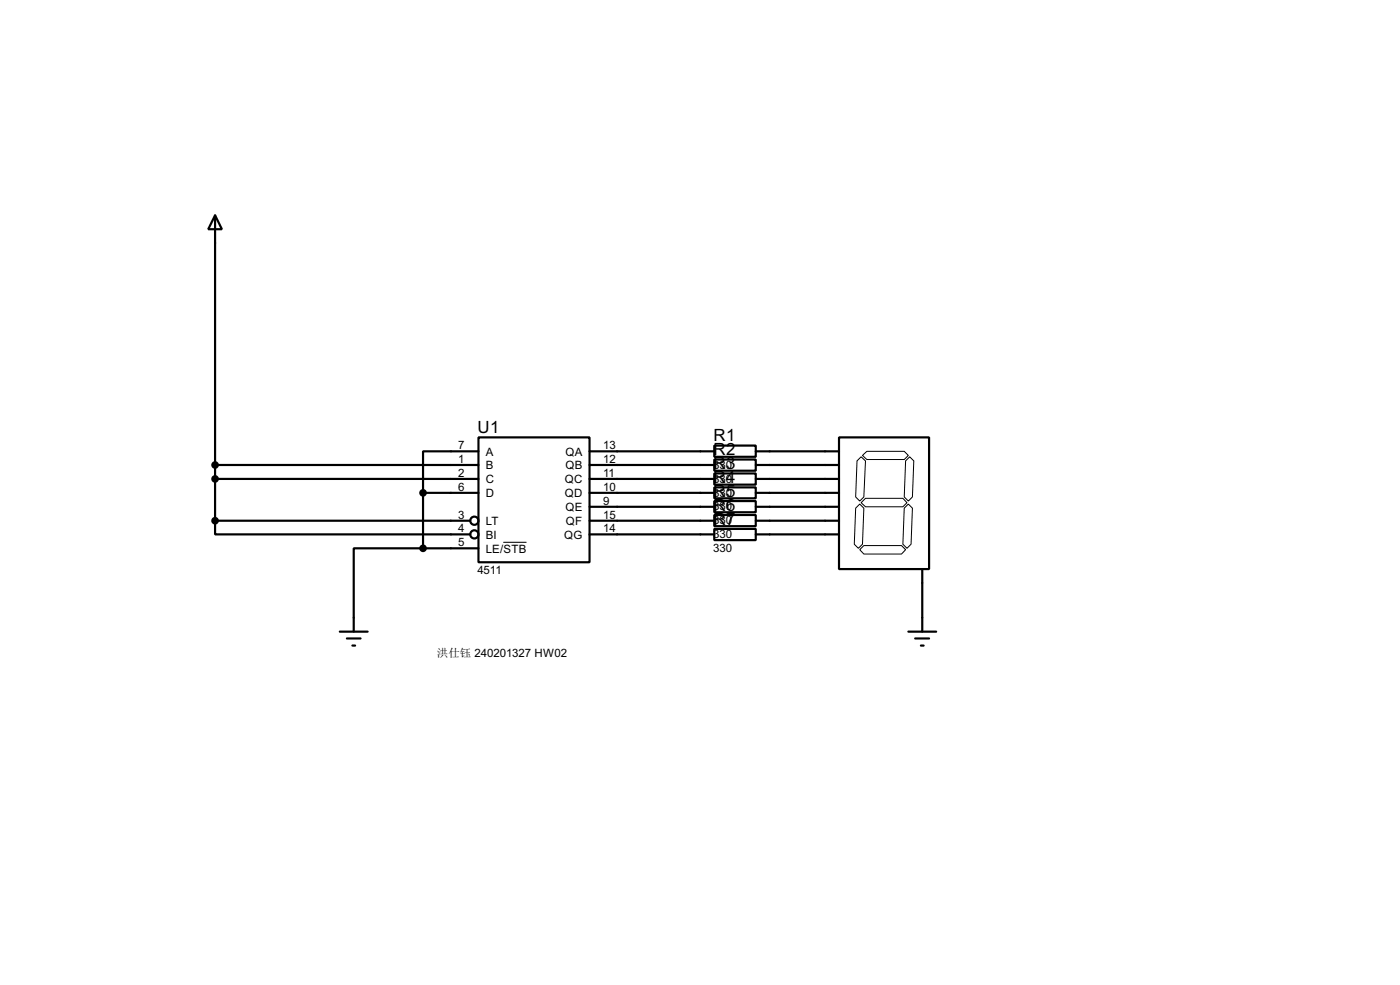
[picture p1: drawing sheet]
<svg xmlns="http://www.w3.org/2000/svg" width="256mm" height="180mm" viewBox="0 0 256 180" stroke-linecap="round" stroke-linejoin="round" font-family="sans-serif">
<g fill="none" stroke="#000" stroke-width=".4">
<path d="M39.4 39.4l1.3 2.6h-2.5zM39.4 39.4v55.9M39.4 95.3v2.5h46.8M39.4 85.1h48.3M39.4 87.7h48.3M39.4 95.3h46.8M77.5 90.2v10.2M77.5 90.2h10.2M87.7 80.1h20.3v22.8h-20.3zM87.7 82.6h-10.2v7.6M108 85.1h22.9M108 87.7h22.9"/>
<path d="M108 90.2h22.9M108 95.3h22.9M108 82.6h22.9M108 92.8h22.9M108 97.8h22.9M130.9 81.6h7.6v2h-7.6zM130.9 84.1h7.6v2.1h-7.6zM130.9 86.7h7.6v2h-7.6zM130.9 89.2h7.6v2h-7.6zM130.9 91.7h7.6v2.1h-7.6zM130.9 94.3h7.6v2h-7.6zM130.9 96.8h7.6v2.1h-7.6z"/>
<path d="M138.5 85.1h15.2M138.5 87.7h15.2M138.5 90.2h15.2M138.5 95.3h15.2M138.5 82.6h15.2M138.5 92.8h15.2M138.5 97.8h15.2M153.7 80.1h16.5v24.1h-16.5zM62.3 115.6h5.1M63.6 116.9h2.5M64.6 118.2h.5M77.5 100.4h-12.7v15.2"/>
<path d="M77.5 100.4h10.2M166.4 115.6h5.1M167.7 116.9h2.5M168.7 118.2h.5M169 104.2v11.4"/>
<circle cx="86.9" cy="97.8" r=".75"/>
<circle cx="86.9" cy="95.3" r=".75"/>
</g>
<path d="M92.2 99.3h4.3M156.8 93l.7-.7 .8 .7-.3 6.6-.7 .8-.8-.8zM157 84.4l.8-.8 .8 .8-.3 6.6-.8 .7-.7-.7zM157.8 92l.8-.8h6.8l.8 .8-.8 .8h-6.8zM158 83.4l.8-.8h6.9l.7 .8-.7 .7h-6.9zM165.7 93l.7-.7 .8 .7-.3 6.6-.7 .8-.8-.8zM166.7 83.6l.7 .8-.2 6.6-.8 .7-.7-.7 .2-6.6zM157.5 100.6l.8-.7h6.9l.7 .7-.7 .8h-6.9z" fill="none" stroke="#000" stroke-width=".18"/>
<g fill="#000" stroke="#000" stroke-width=".4">
<circle cx="39.4" cy="95.3" r=".5"/>
<circle cx="39.4" cy="87.7" r=".5"/>
<circle cx="39.4" cy="85.1" r=".5"/>
<circle cx="77.5" cy="90.2" r=".5"/>
<circle cx="77.5" cy="100.4" r=".5"/>
</g>
<g font-size="3.5">
<text x="87.5" y="79.3">U1</text>
<text x="130.7" y="80.8">R1</text>
<text x="130.7" y="83.3">R2</text>
<text x="130.7" y="85.9">R3</text>
<text x="130.7" y="88.4">R4</text>
<text x="130.7" y="90.9">R5</text>
<text x="130.7" y="93.5">R6</text>
<text x="130.7" y="96">R7</text>
</g>
<g font-size="2.4">
<text x="84" y="82.2">7</text>
<text x="89" y="83.4">A</text>
<text x="103.6" y="83.4">QA</text>
<text x="110.5" y="82.2">13</text>
<text x="84" y="84.7">1</text>
<text x="84" y="87.3">2</text>
<text x="84" y="89.8">6</text>
<text x="89" y="85.9">B</text>
<text x="89" y="88.5">C</text>
<text x="103.5" y="88.5">QC</text>
<text x="103.6" y="85.9">QB</text>
<text x="110.5" y="84.7">12</text>
<text x="110.5" y="87.3">11</text>
<text x="110.5" y="89.8">10</text>
<text x="130.7" y="85.8">330</text>
<text x="130.7" y="88.4">330</text>
<text x="84" y="94.9">3</text>
<text x="89" y="91">D</text>
<text x="103.5" y="91">QD</text>
<text x="103.6" y="93.6">QE</text>
<text x="110.5" y="92.4">9</text>
<text x="110.5" y="94.9">15</text>
<text x="130.7" y="90.9">330</text>
<text x="130.7" y="93.4">330</text>
<text x="130.7" y="96">330</text>
<text x="84" y="97.4">4</text>
<text x="84" y="100">5</text>
<text x="89" y="96.1">LT</text>
<text x="89" y="98.6">BI</text>
<text x="89" y="101.2">LE/STB</text>
<text x="103.3" y="98.6">QG</text>
<text x="103.7" y="96.1">QF</text>
<text x="110.5" y="97.4">14</text>
<text x="130.7" y="98.5">330</text>
<text x="130.7" y="101.1">330</text>
<text x="87.5" y="105.1">4511</text>
</g>
<text font-size="2.1" x="80.1" y="120.2">洪仕钰 240201327 HW02</text>
</svg>
